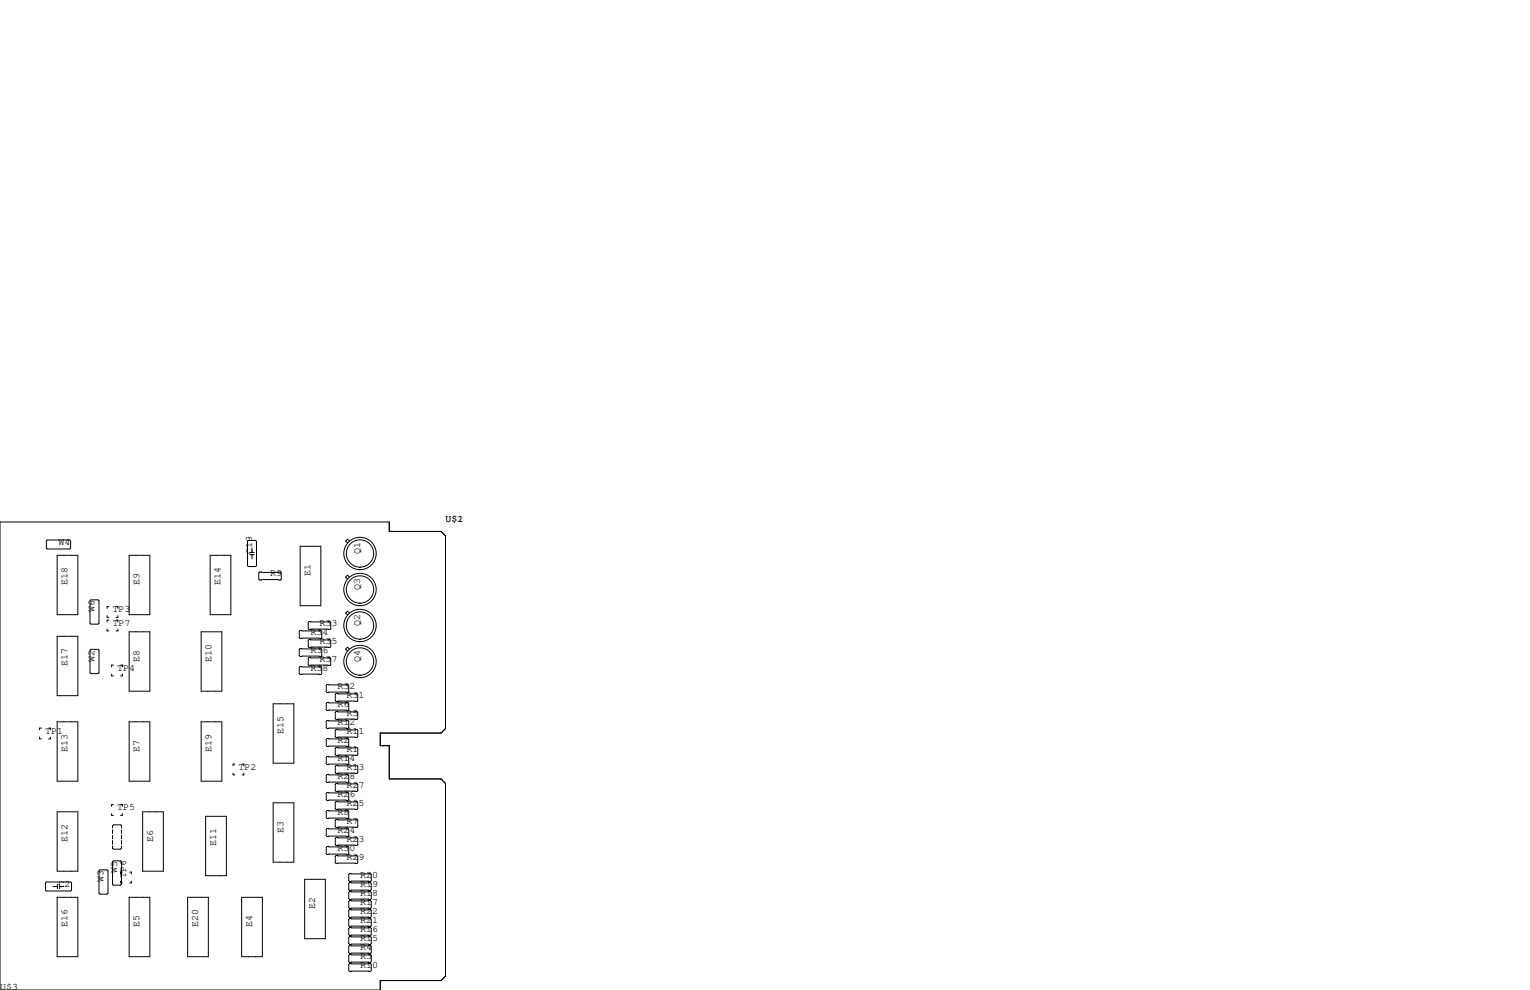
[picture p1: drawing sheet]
<svg xmlns="http://www.w3.org/2000/svg" width="432mm" height="279mm" viewBox="0 0 432 279" stroke-linecap="round" stroke-linejoin="round" font-family="sans-serif">
<g fill="none" stroke="#000" stroke-width=".28">
<path d="M0 147.3h109.9v2.7h14.6l1.2 1.3v54.3l-1.2 1.3h-17.2v3.5h2.6v9.4h14.6l1.2 1.3v54.4l-1.2 1.2h-17.2v2.7h-107.3zM13.3 152.4h6.4l.2 .3v2l-.2 .2h-6.4l-.2-.2v-2zM16.1 156.7h5.9v16.8h-5.9zM36.4 156.7h5.9v16.8h-5.9zM59.3 156.7h5.9v16.8h-5.9zM69.9 152.8l.2-.3h2l.3 .3v6.8l-.3 .3h-2l-.2-.3zM70.5 155.9h1.3M70.5 156.5h1.3M71.1 154.7v1.2M71.1 156.5v1.2M84.7 154.2h5.9v16.7h-5.9zM98.6 152.7l-.5-.5-.6 .5 .6 .5"/>
<path d="M16.1 179.6h5.9v16.7h-5.9zM25.7 169.3h2l.2 .2v6.4l-.2 .2h-2l-.3-.2v-6.4zM30.2 173.7v.5h.5M30.2 177.5v.6h.5M30.7 171.2h-.5v.5M30.7 175h-.5v.5M32.8 171.2h.5v.5M32.8 175h.5v.5M33.3 173.7v.5h-.5M33.3 177.5v.6h-.5M36.4 178.3h5.9v16.8h-5.9zM56.8 178.3h5.8v16.8h-5.8z"/>
<path d="M73.3 161.4h5.8l.3 .3v1.7l-.3 .3h-5.8l-.3-.3v-1.7zM84.5 178.2l.2-.3h5.9l.2 .3v1.8l-.2 .2h-5.9l-.2-.2zM87.2 175.4h5.9l.2 .2v1.8l-.2 .3h-5.9l-.2-.3v-1.8zM98.6 173l-.5-.5-.6 .5 .6 .6M98.6 162.9l-.5-.6-.6 .6 .6 .5M25.7 183.3h2l.2 .2v6.4l-.2 .2h-2l-.3-.2v-6.4zM31.5 190.2v.6h.5M32 187.7h-.5v.5M34 187.7h.5v.5M34.5 190.2v.6h-.5M77.1 198.6h5.8v16.8h-5.8zM84.5 183.3l.2-.3h5.9l.2 .3v1.7l-.2 .3h-5.9l-.2-.3z"/>
<path d="M84.7 188.1h5.9l.2 .2v1.8l-.2 .3h-5.9l-.2-.3v-1.8zM87 180.7l.2-.2h5.9l.2 .2v1.8l-.2 .3h-5.9l-.2-.3zM87.2 185.5h5.9l.2 .3v1.8l-.2 .2h-5.9l-.2-.2v-1.8zM92.3 198.2h5.9l.2 .3v1.8l-.2 .2h-5.9l-.2-.2v-1.8zM92.3 193.2h5.9l.2 .2v1.8l-.2 .3h-5.9l-.2-.3v-1.8zM94.6 196l.3-.3h5.8l.3 .3v1.7l-.3 .3h-5.8l-.3-.3zM98.6 183.2l-.5-.5-.6 .5 .6 .5M11.2 208v.5h.5M11.7 205.5h-.5v.5M13.7 205.5h.5v.5M14.2 208v.5h-.5M16.1 203.7h5.9v16.8h-5.9z"/>
<path d="M36.4 203.7h5.9v16.8h-5.9zM56.8 203.7h5.8v16.8h-5.8zM65.8 218.2v.5h.5M66.3 215.6h-.5v.6M68.3 215.6h.5v.6M68.8 218.2v.5h-.5M92.1 203.6l.2-.3h5.9l.2 .3v1.8l-.2 .2h-5.9l-.2-.2zM92.3 213.5h5.9l.2 .2v1.8l-.2 .3h-5.9l-.2-.3v-1.8zM92.3 208.4h5.9l.2 .3v1.7l-.2 .3h-5.9l-.2-.3v-1.7zM92.3 218.6h5.9l.2 .2v1.8l-.2 .3h-5.9l-.2-.3v-1.8zM94.6 201l.3-.2h5.8l.3 .2v1.8l-.3 .3h-5.8l-.3-.3zM94.6 206.1l.3-.2h5.8l.3 .2v1.8l-.3 .3h-5.8l-.3-.3z"/>
<path d="M94.9 210.9h5.8l.3 .3v1.8l-.3 .2h-5.8l-.3-.2v-1.8zM94.9 216h5.8l.3 .3v1.8l-.3 .2h-5.8l-.3-.2v-1.8zM16.1 229.1h5.9v16.8h-5.9zM31.5 229.6v.5h.5M31.8 233.7v-.7l.2-.2h2l.3 .2v.7M31.8 234.2v1M31.8 235.7v1M31.8 237.2v1.1M31.8 238.8v.6l.2 .2h2l.3-.2v-.6M32 227.1h-.5v.5M34 227.1h.5v.5M34.3 234.2v1"/>
<path d="M34.3 235.7v1M34.3 237.2v1.1M34.5 229.6v.5h-.5M40.3 229.1h5.8v16.8h-5.8zM58 230.4h5.9v16.7h-5.9zM77.1 226.6h5.8v16.7h-5.8zM92.3 223.6h5.9l.2 .3v1.8l-.2 .2h-5.9l-.2-.2v-1.8zM92.3 228.7h5.9l.2 .3v1.8l-.2 .2h-5.9l-.2-.2v-1.8zM92.3 238.9h5.9l.2 .2v1.8l-.2 .3h-5.9l-.2-.3v-1.8zM92.3 233.8h5.9l.2 .3v1.7l-.2 .3h-5.9l-.2-.3v-1.7zM94.9 221.1h5.8l.3 .3v1.7l-.3 .3h-5.8l-.3-.3v-1.7zM94.9 226.2h5.8l.3 .2v1.8l-.3 .3h-5.8l-.3-.3v-1.8z"/>
<path d="M94.9 231.3h5.8l.3 .2v1.8l-.3 .3h-5.8l-.3-.3v-1.8zM94.9 236.3h5.8l.3 .3v1.8l-.3 .2h-5.8l-.3-.2v-1.8zM12.8 249.2l.3-.3h6.8l.3 .3v2l-.3 .3h-6.8l-.3-.3zM15 250.2h1.2M16.1 253.2h5.9v16.8h-5.9zM16.2 249.6v1.2M16.8 250.2h1.2M16.8 249.6v1.2M27.9 245.7l.3-.2h2l.3 .2v6.4l-.3 .2h-2l-.3-.2zM32 243h2l.3 .2v6.4l-.3 .2h-2l-.2-.2v-6.4zM34 248.7v.5h.5M34.5 246.1h-.5v.5"/>
<path d="M36.4 253.2h5.9v16.8h-5.9zM36.6 246.1h.5v.5M37.1 248.7v.5h-.5M53 253.2h5.8v16.8h-5.8zM68.2 253.2h5.8v16.8h-5.8zM86 248.2h5.8v16.7h-5.8zM94.9 241.4h5.8l.3 .3v1.8l-.3 .2h-5.8l-.3-.2v-1.8zM98.4 259.5l.3-.3h5.8l.3 .3v1.7l-.3 .3h-5.8l-.3-.3zM98.4 246.8l.3-.3h5.8l.3 .3v1.7l-.3 .3h-5.8l-.3-.3zM98.4 249.3l.3-.3h5.8l.3 .3v1.8l-.3 .2h-5.8l-.3-.2zM98.4 251.8l.3-.2h5.8l.3 .2v1.8l-.3 .3h-5.8l-.3-.3zM98.4 254.4l.3-.3h5.8l.3 .3v1.8l-.3 .2h-5.8l-.3-.2z"/>
<path d="M98.4 256.9l.3-.2h5.8l.3 .2v1.8l-.3 .3h-5.8l-.3-.3zM98.4 262l.3-.3h5.8l.3 .3v1.8l-.3 .2h-5.8l-.3-.2zM98.4 264.5l.3-.2h5.8l.3 .2v1.8l-.3 .3h-5.8l-.3-.3zM98.4 267.1l.3-.3h5.8l.3 .3v1.8l-.3 .2h-5.8l-.3-.2zM98.4 269.6l.3-.2h5.8l.3 .2v1.8l-.3 .3h-5.8l-.3-.3zM98.4 272.2l.3-.3h5.8l.3 .3v1.7l-.3 .3h-5.8l-.3-.3z"/>
<circle cx="101.6" cy="156.2" r="4.6"/>
<circle cx="101.6" cy="156.2" r="3.9"/>
<circle cx="101.6" cy="166.4" r="4.6"/>
<circle cx="101.6" cy="176.5" r="4.6"/>
<circle cx="101.6" cy="166.4" r="3.9"/>
<circle cx="101.6" cy="176.5" r="3.9"/>
<circle cx="101.6" cy="186.7" r="4.6"/>
<circle cx="101.6" cy="186.7" r="3.9"/>
</g>
<g font-size="2.8">
<text x="125.7" y="147.3">U$1</text>
<text x="129.1" y="147.3">2</text>
<text x="16.5" y="153.7">W4</text>
<text x="71.1" y="156.2" transform="rotate(-90 71.1 156.2)">C19</text>
<text x="101.6" y="156.2" transform="rotate(-90 101.6 156.2)">Q1</text>
<text x="19" y="165.1" transform="rotate(-90 19 165.1)">E18</text>
<text x="39.4" y="165.1" transform="rotate(-90 39.4 165.1)">E9</text>
<text x="62.2" y="165.1" transform="rotate(-90 62.2 165.1)">E14</text>
<text x="76.2" y="162.6">R9</text>
<text x="87.6" y="162.6" transform="rotate(-90 87.6 162.6)">E1</text>
<text x="101.6" y="166.4" transform="rotate(-90 101.6 166.4)">Q3</text>
<text x="26.7" y="172.7" transform="rotate(-90 26.7 172.7)">W6</text>
<text x="31.7" y="172.7">TP3</text>
<text x="31.7" y="176.5">TP7</text>
<text x="87.6" y="179.1">R34</text>
<text x="90.2" y="176.5">R33</text>
<text x="101.6" y="176.5" transform="rotate(-90 101.6 176.5)">Q2</text>
<text x="87.6" y="184.1">R36</text>
<text x="90.2" y="181.6">R35</text>
<text x="19" y="188" transform="rotate(-90 19 188)">E17</text>
<text x="26.7" y="186.7" transform="rotate(-90 26.7 186.7)">W2</text>
<text x="33" y="189.2">TP4</text>
<text x="39.4" y="186.7" transform="rotate(-90 39.4 186.7)">E8</text>
<text x="59.7" y="186.7" transform="rotate(-90 59.7 186.7)">E10</text>
<text x="87.6" y="189.2">R38</text>
<text x="90.2" y="186.7">R37</text>
<text x="101.6" y="186.7" transform="rotate(-90 101.6 186.7)">Q4</text>
<text x="95.2" y="194.3">R32</text>
<text x="97.8" y="196.8">R31</text>
<text x="95.2" y="199.4">R6</text>
<text x="97.8" y="201.9">R5</text>
<text x="12.7" y="207">TP1</text>
<text x="80" y="207" transform="rotate(-90 80 207)">E15</text>
<text x="95.2" y="209.5">R2</text>
<text x="95.2" y="204.5">R12</text>
<text x="97.8" y="207">R11</text>
<text x="19" y="212.1" transform="rotate(-90 19 212.1)">E13</text>
<text x="39.4" y="212.1" transform="rotate(-90 39.4 212.1)">E7</text>
<text x="59.7" y="212.1" transform="rotate(-90 59.7 212.1)">E19</text>
<text x="95.2" y="214.6">R14</text>
<text x="97.8" y="212.1">R1</text>
<text x="67.3" y="217.2">TP2</text>
<text x="95.2" y="219.7">R28</text>
<text x="97.8" y="217.2">R13</text>
<text x="95.2" y="224.8">R26</text>
<text x="97.8" y="222.2">R27</text>
<text x="97.8" y="227.3">R25</text>
<text x="33" y="228.6">TP5</text>
<text x="95.2" y="229.9">R8</text>
<text x="97.8" y="232.4">R7</text>
<text x="19" y="237.5" transform="rotate(-90 19 237.5)">E12</text>
<text x="43.2" y="237.5" transform="rotate(-90 43.2 237.5)">E6</text>
<text x="61" y="238.8" transform="rotate(-90 61 238.8)">E11</text>
<text x="80" y="234.9" transform="rotate(-90 80 234.9)">E3</text>
<text x="95.2" y="234.9">R24</text>
<text x="97.8" y="237.5">R23</text>
<text x="95.2" y="240">R30</text>
<text x="97.8" y="242.6">R29</text>
<text x="16.5" y="250.2">C2</text>
<text x="29.2" y="248.9" transform="rotate(-90 29.2 248.9)">W3</text>
<text x="33" y="246.4" transform="rotate(-90 33 246.4)">W5</text>
<text x="35.6" y="247.6" transform="rotate(-90 35.6 247.6)">TP6</text>
<text x="101.6" y="250.2">R19</text>
<text x="101.6" y="247.6">R20</text>
<text x="88.9" y="256.5" transform="rotate(-90 88.9 256.5)">E2</text>
<text x="101.6" y="255.3">R17</text>
<text x="101.6" y="257.8">R22</text>
<text x="101.6" y="252.7">R18</text>
<text x="19" y="261.6" transform="rotate(-90 19 261.6)">E16</text>
<text x="39.4" y="261.6" transform="rotate(-90 39.4 261.6)">E5</text>
<text x="55.9" y="261.6" transform="rotate(-90 55.9 261.6)">E20</text>
<text x="71.1" y="261.6" transform="rotate(-90 71.1 261.6)">E4</text>
<text x="101.6" y="260.3">R21</text>
<text x="101.6" y="262.9">R16</text>
<text x="101.6" y="265.4">R15</text>
<text x="101.6" y="268">R4</text>
<text x="101.6" y="270.5">R3</text>
<text x="101.6" y="273">R10</text>
<text x="0" y="279.4">U$3</text>
</g>
</svg>
